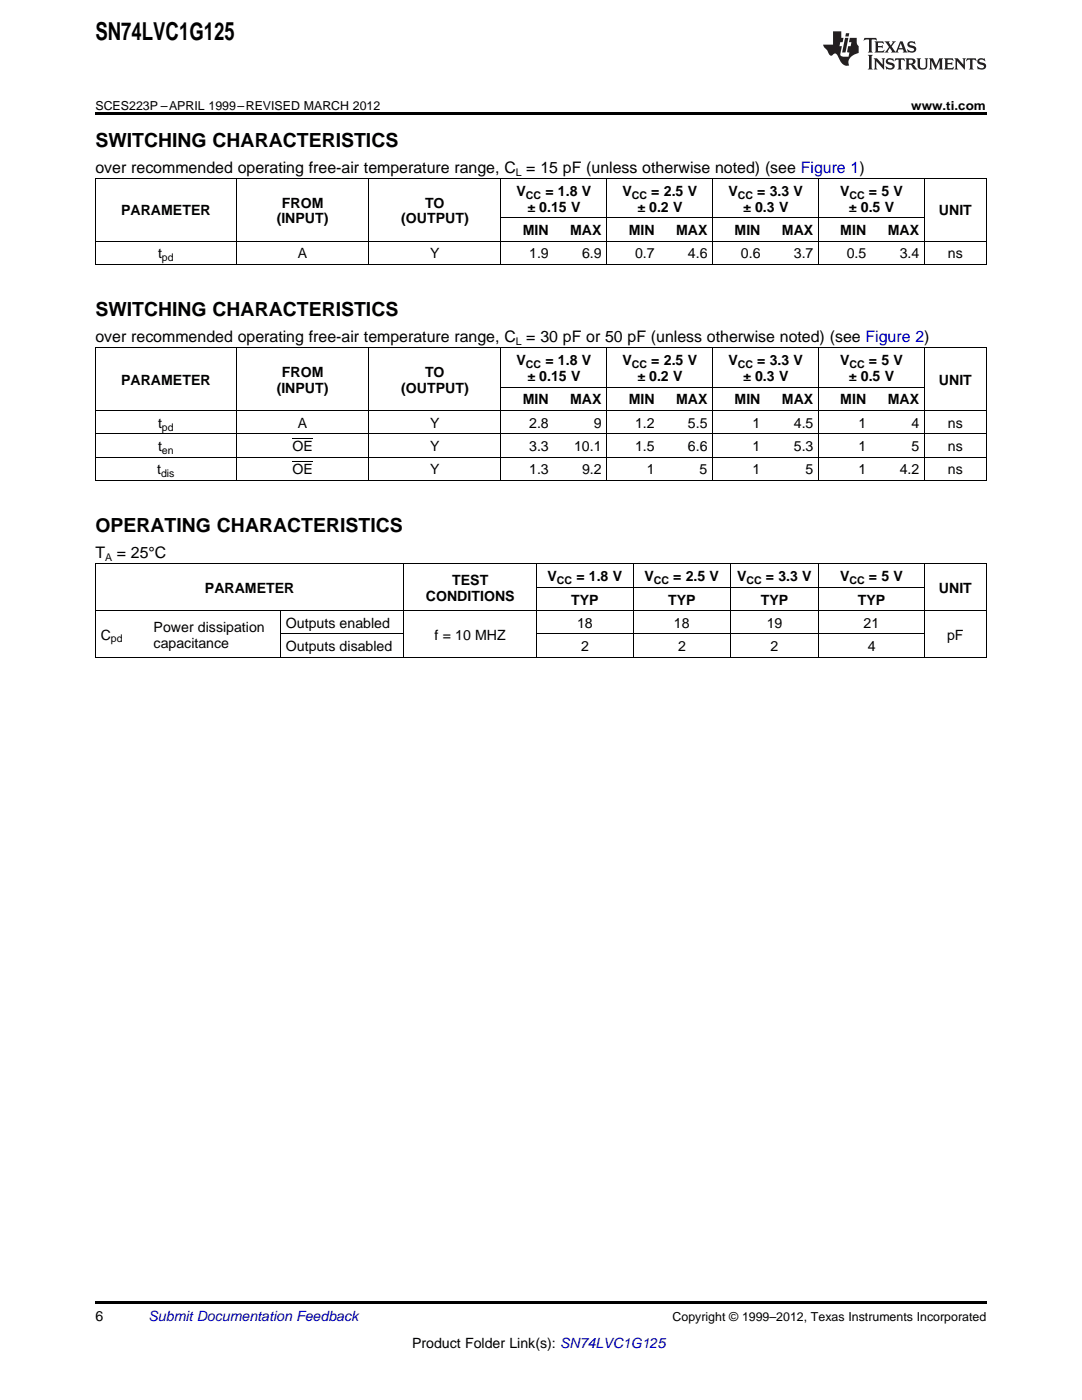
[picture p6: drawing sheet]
<svg xmlns="http://www.w3.org/2000/svg" width="216mm" height="279mm" viewBox="0 0 216 279" stroke-linecap="round" stroke-linejoin="round" font-family="sans-serif">
<g fill="#231f20">
<path d="M172.5 7.6l-.1 .5 .4-.2h.6v.1v2.1l-.2 .4h.9l-.2-.4v-2.1l.1-.1h.5l.5 .2-.2-.5zM174.5 8.3l.2 .3v1.5l-.2 .4h1.8l.2-.6a1.04 1.04 0 0 1-1.3 .2v-.7h.6l.3 .2v-.6l-.3 .2h-.6v-.6l.8-.1 .4 .3-.2-.5zM176.5 8.3l.9 1.1-.9 1.1h.8l-.2-.2 .4-.7 .5 .7-.2 .2h1.5l-.2-.2 .2-.4h.9l.1 .4-.2 .2h1l-.3-.3-.7-1.9h-.5l-.9 2-.8-1 .9-1h-.8l.1 .3-.4 .5-.3-.6 .1-.2zM179.7 8.6l.4 1h-.7zM181.3 8.4a.63 .63 0 0 0-.2 .7 .63 .63 0 0 0 .6 .4l.6 .2 .1 .2a.75 .75 0 0 1-.7 .4 .75 .75 0 0 1-.6-.5l.1 .7 .1-.1a1.11 1.11 0 0 0 1.5-.6 1.13 1.13 0 0 0-1.2-.8l-.1-.4a1.04 1.04 0 0 1 1.2 .2l-.2-.5-.2 .1-.4-.2zM173.2 10.9l.2 .4v2.2l-.2 .4h1l-.3-.4v-2.2l.3-.4zM174.3 11.6l.3 .4v1.5l-.3 .4h.8l-.2-.4v-1.3l1.5 1.7v-1.9l.2-.4h-.7l.2 .4v.9l-1.1-1.3zM177 11.8a.62 .62 0 0 0-.2 .7 .62 .62 0 0 0 .6 .4l.6 .1 .1 .3a.76 .76 0 0 1-.7 .3 .76 .76 0 0 1-.7-.4l.2 .7 .1-.1a1.11 1.11 0 0 0 1.5-.6 1.13 1.13 0 0 0-1.2-.8l-.1-.4a1.04 1.04 0 0 1 1.2 .2l-.2-.6-.2 .1-.5-.1zM178.7 11.6l-.2 .6a.61 .61 0 0 1 .8-.3v1.6l-.2 .4h.9l-.2-.4v-1.6a.63 .63 0 0 1 .7 .3l-.1-.6zM180.6 11.6l.3 .4v1.5l-.3 .4h1l-.2-.2-.1-.8 .6 .2a.76 .76 0 0 0 1.2 .7l-1-1a.58 .58 0 0 0 .6-.5 .58 .58 0 0 0-.5-.6zM181.4 11.9h.1a.45 .45 0 0 1 .5 .1 .45 .45 0 0 1 .1 .5l-.8 .2zM182.9 11.6l.2 .2a2.17 2.17 0 0 0 .3 1.9 .99 .99 0 0 0 1.6-.6v-1.1l.2-.4h-.7l.2 .2a1.92 1.92 0 0 1-.2 1.8 .6 .6 0 0 1-.9-.5v-1.1l.2-.4zM185.4 11.6l.2 .4v1.5l-.2 .4h.7l-.2-.4v-1.4l.8 1.8 .8-1.8v1.4l-.2 .4h.9l-.2-.4v-1.5l.2-.4h-.8l-.6 1.5-.6-1.5zM188.4 11.6l.2 .4v1.5l-.2 .4h1.8l.1-.6a1.04 1.04 0 0 1-1.2 .1v-.6h.5l.4 .2v-.6l-.4 .2h-.5v-.7h.8l.3 .3-.1-.6zM190.5 11.6l.2 .4v1.5l-.2 .4h.7l-.2-.4v-1.3l1.5 1.7v-1.9l.2-.4h-.7l.2 .4v.9l-1.1-1.3zM192.9 11.6l-.1 .6a.61 .61 0 0 1 .7-.3l.1 1.6-.3 .4h1l-.3-.4 .1-1.6a.63 .63 0 0 1 .7 .3l-.1-.6zM195.2 11.8a.62 .62 0 0 0-.2 .7 .62 .62 0 0 0 .6 .4l.6 .1 .1 .3a.76 .76 0 0 1-.7 .3 .76 .76 0 0 1-.6-.4l.1 .7 .1-.1a1.11 1.11 0 0 0 1.6-.6 1.13 1.13 0 0 0-1.3-.8l-.1-.4a1.04 1.04 0 0 1 1.2 .2l-.1-.6-.2 .1-.5-.1z"/>
<path d="M166.2 6.3v2.6h-1.9v.4l.8 .9a.91 .91 0 0 0 1 .8 .56 .56 0 0 1 .5-.3 .56 .56 0 0 1 .5 .3l.4 .8a1.53 1.53 0 0 0 1.9 1.2 1.54 1.54 0 0 1 1-2.1l.9-.3v-1.4a1.52 1.52 0 0 1-.4-1.6h-1.3l-.2 .8h.5l-.2 .8h-.5l-.1 1v.2l.4 .1-.2 .8a1.93 1.93 0 0 1-1.6-.3l.3-1.8h-.5l.2-.8h.4l.2-.8h-.4v-1.3zM168.6 7.6l-.6 2.9h.7l.6-2.9zM168.8 6.6l-.1 .7h.6l.2-.7z"/>
</g>
<path d="M19 22.5h177.8v.5h-177.8zM19 259.7h177.8v.5h-177.8z" fill="#000"/>
<g fill="none" stroke="#000" stroke-width=".2">
<path d="M19 35.6h177.8M19.1 35.7v17.1M47.1 35.7v17.1M73.5 35.7v17.1M100 35.7v17.1M121.1 35.7v17.1M142.2 35.7v17.1M163.3 35.7v17.1M184.4 35.7v17.1M196.8 35.7v17.1M19 52.8h177.8M19 48.1h177.8"/>
<path d="M100 43.5h84.5M19 69.4h177.8M19.1 69.5v26.5M47.1 69.5v26.5M73.5 69.5v26.5M100 69.5v26.5M100 77.3h84.5M121.1 69.5v26.5M142.2 69.5v26.5M163.3 69.5v26.5M184.4 69.5v26.5M196.8 69.5v26.5"/>
<path d="M19 95.9h177.8M19 91.2h177.8M19 86.6h177.8M19 81.9h177.8M58.3 92.2h4.1M58.3 87.5h4.1M19 112.6h177.8M19.1 112.6v18.6M80.6 112.6v18.6M107 112.6v18.6M107.1 117.2h77.4M126.3 112.6v18.6"/>
<path d="M145.7 112.6v18.6M163.3 112.6v18.6M184.4 112.6v18.6M196.8 112.6v18.6M19 131.2h177.8M19 121.9h177.8M55.9 121.9v9.3M56 126.5h24.6M107.1 126.5h77.4"/>
</g>
<text font-size="4.9" x="19" y="7.9">SN74LVC1G125</text>
<g font-size="3.9">
<text x="19" y="29.3">SWITCHING CHARACTERISTICS</text>
<text x="19" y="63.1">SWITCHING CHARACTERISTICS</text>
<text x="19" y="106.2">OPERATING CHARACTERISTICS</text>
</g>
<g font-size="3.2">
<text x="19" y="34.4">over recommended operating free-air temperature range, C = 15 pF (unless otherwise noted) (see Figure 1)</text>
<text x="19" y="68.2">over recommended operating free-air temperature range, C = 30 pF or 50 pF (unless otherwise noted) (see Figure 2)</text>
<text x="19" y="111.3">T</text>
<text x="23.3" y="111.3">= 25°C</text>
</g>
<g font-size="2.8">
<text x="56.2" y="41.4">FROM</text>
<text x="84.8" y="41.4">TO</text>
<text x="103.1" y="39.1">V</text>
<text x="108.8" y="39.1">= 1.8 V</text>
<text x="124.2" y="39.1">V</text>
<text x="130" y="39.1">= 2.5 V</text>
<text x="145.3" y="39.1">V</text>
<text x="151.1" y="39.1">= 3.3 V</text>
<text x="167.6" y="39.1">V</text>
<text x="173.4" y="39.1">= 5 V</text>
<text x="24.2" y="43">PARAMETER</text>
<text x="55.2" y="44.6">(INPUT)</text>
<text x="80" y="44.6">(OUTPUT)</text>
<text x="104.3" y="46.9">MIN</text>
<text x="105.2" y="42.3">± 0.15 V</text>
<text x="113.8" y="46.9">MAX</text>
<text x="125.4" y="46.9">MIN</text>
<text x="127.2" y="42.3">± 0.2 V</text>
<text x="134.9" y="46.9">MAX</text>
<text x="146.6" y="46.9">MIN</text>
<text x="148.3" y="42.3">± 0.3 V</text>
<text x="156" y="46.9">MAX</text>
<text x="167.7" y="46.9">MIN</text>
<text x="169.4" y="42.3">± 0.5 V</text>
<text x="177.2" y="46.9">MAX</text>
<text x="187.4" y="43">UNIT</text>
<text x="31.5" y="51.6">t</text>
<text x="59.4" y="51.6">A</text>
<text x="85.8" y="51.6">Y</text>
<text x="105.6" y="51.6">1.9</text>
<text x="116.1" y="51.6">6.9</text>
<text x="126.7" y="51.6">0.7</text>
<text x="137.3" y="51.6">4.6</text>
<text x="147.8" y="51.6">0.6</text>
<text x="158.4" y="51.6">3.7</text>
<text x="168.9" y="51.6">0.5</text>
<text x="179.5" y="51.6">3.4</text>
<text x="189.2" y="51.6">ns</text>
<text x="24.2" y="76.8">PARAMETER</text>
<text x="56.2" y="75.2">FROM</text>
<text x="84.8" y="75.2">TO</text>
<text x="103.1" y="72.9">V</text>
<text x="105.2" y="76.1">± 0.15 V</text>
<text x="108.8" y="72.9">= 1.8 V</text>
<text x="124.2" y="72.9">V</text>
<text x="127.2" y="76.1">± 0.2 V</text>
<text x="130" y="72.9">= 2.5 V</text>
<text x="145.3" y="72.9">V</text>
<text x="148.3" y="76.1">± 0.3 V</text>
<text x="151.1" y="72.9">= 3.3 V</text>
<text x="167.6" y="72.9">V</text>
<text x="169.4" y="76.1">± 0.5 V</text>
<text x="173.4" y="72.9">= 5 V</text>
<text x="187.4" y="76.8">UNIT</text>
<text x="55.2" y="78.4">(INPUT)</text>
<text x="80" y="78.4">(OUTPUT)</text>
<text x="104.3" y="80.7">MIN</text>
<text x="113.8" y="80.7">MAX</text>
<text x="125.4" y="80.7">MIN</text>
<text x="134.9" y="80.7">MAX</text>
<text x="146.6" y="80.7">MIN</text>
<text x="156" y="80.7">MAX</text>
<text x="167.7" y="80.7">MIN</text>
<text x="177.2" y="80.7">MAX</text>
<text x="31.5" y="85.4">t</text>
<text x="59.4" y="85.4">A</text>
<text x="85.8" y="85.4">Y</text>
<text x="105.6" y="85.4">2.8</text>
<text x="118.5" y="85.4">9</text>
<text x="126.7" y="85.4">1.2</text>
<text x="137.3" y="85.4">5.5</text>
<text x="150.2" y="85.4">1</text>
<text x="158.4" y="85.4">4.5</text>
<text x="171.3" y="85.4">1</text>
<text x="181.9" y="85.4">4</text>
<text x="189.2" y="85.4">ns</text>
<text x="31.4" y="94.7">t</text>
<text x="31.5" y="90">t</text>
<text x="58.3" y="90">OE</text>
<text x="58.3" y="94.7">OE</text>
<text x="85.8" y="90">Y</text>
<text x="85.8" y="94.7">Y</text>
<text x="105.6" y="90">3.3</text>
<text x="105.6" y="94.7">1.3</text>
<text x="114.5" y="90">10.1</text>
<text x="116.1" y="94.7">9.2</text>
<text x="126.7" y="90">1.5</text>
<text x="129" y="94.7">1</text>
<text x="137.3" y="90">6.6</text>
<text x="139.6" y="94.7">5</text>
<text x="150.2" y="90">1</text>
<text x="150.2" y="94.7">1</text>
<text x="158.4" y="90">5.3</text>
<text x="160.7" y="94.7">5</text>
<text x="171.3" y="90">1</text>
<text x="171.3" y="94.7">1</text>
<text x="179.5" y="94.7">4.2</text>
<text x="181.9" y="90">5</text>
<text x="189.2" y="90">ns</text>
<text x="189.2" y="94.7">ns</text>
<text x="40.9" y="118.3">PARAMETER</text>
<text x="85" y="119.9">CONDITIONS</text>
<text x="90.2" y="116.7">TEST</text>
<text x="109.3" y="116">V</text>
<text x="115" y="116">= 1.8 V</text>
<text x="128.6" y="116">V</text>
<text x="134.3" y="116">= 2.5 V</text>
<text x="147.1" y="116">V</text>
<text x="152.8" y="116">= 3.3 V</text>
<text x="167.6" y="116">V</text>
<text x="173.4" y="116">= 5 V</text>
<text x="187.4" y="118.3">UNIT</text>
<text x="57" y="125.3">Outputs enabled</text>
<text x="114" y="120.7">TYP</text>
<text x="115.1" y="125.3">18</text>
<text x="133.3" y="120.7">TYP</text>
<text x="134.5" y="125.3">18</text>
<text x="151.8" y="120.7">TYP</text>
<text x="153" y="125.3">19</text>
<text x="171.2" y="120.7">TYP</text>
<text x="172.3" y="125.3">21</text>
<text x="20.1" y="127.6">C</text>
<text x="30.7" y="126">Power dissipation</text>
<text x="30.7" y="129.2">capacitance</text>
<text x="57" y="130">Outputs disabled</text>
<text x="86.7" y="127.6">f = 10 MHZ</text>
<text x="116" y="130">2</text>
<text x="135.3" y="130">2</text>
<text x="153.8" y="130">2</text>
<text x="173.1" y="130">4</text>
<text x="189" y="127.6">pF</text>
<text x="19" y="263.6">6</text>
<text x="82.2" y="269">Product Folder Link(s): SN74LVC1G125</text>
</g>
<text font-size="2.8" fill="#0000c8" x="29.6" y="263.6">Submit Documentation Feedback</text>
<g font-size="2.5">
<text x="19" y="21.9">SCES223P –APRIL 1999–REVISED MARCH 2012</text>
<text x="181.8" y="21.9">www.ti.com</text>
<text x="134.2" y="263.6">Copyright © 1999–2012, Texas Instruments Incorporated</text>
</g>
<g font-size="2.1">
<text x="102.9" y="35.1">L</text>
<text x="105" y="39.7">CC</text>
<text x="126.1" y="39.7">CC</text>
<text x="147.2" y="39.7">CC</text>
<text x="169.5" y="39.7">CC</text>
<text x="32.3" y="52.1">pd</text>
<text x="102.9" y="68.9">L</text>
<text x="105" y="73.4">CC</text>
<text x="126.1" y="73.4">CC</text>
<text x="147.2" y="73.4">CC</text>
<text x="169.5" y="73.4">CC</text>
<text x="32.3" y="85.9">pd</text>
<text x="32.1" y="95.2">dis</text>
<text x="32.3" y="90.6">en</text>
<text x="21" y="112">A</text>
<text x="111.1" y="116.6">CC</text>
<text x="130.5" y="116.6">CC</text>
<text x="148.9" y="116.6">CC</text>
<text x="169.5" y="116.6">CC</text>
<text x="22.1" y="128.2">pd</text>
</g>
</svg>
